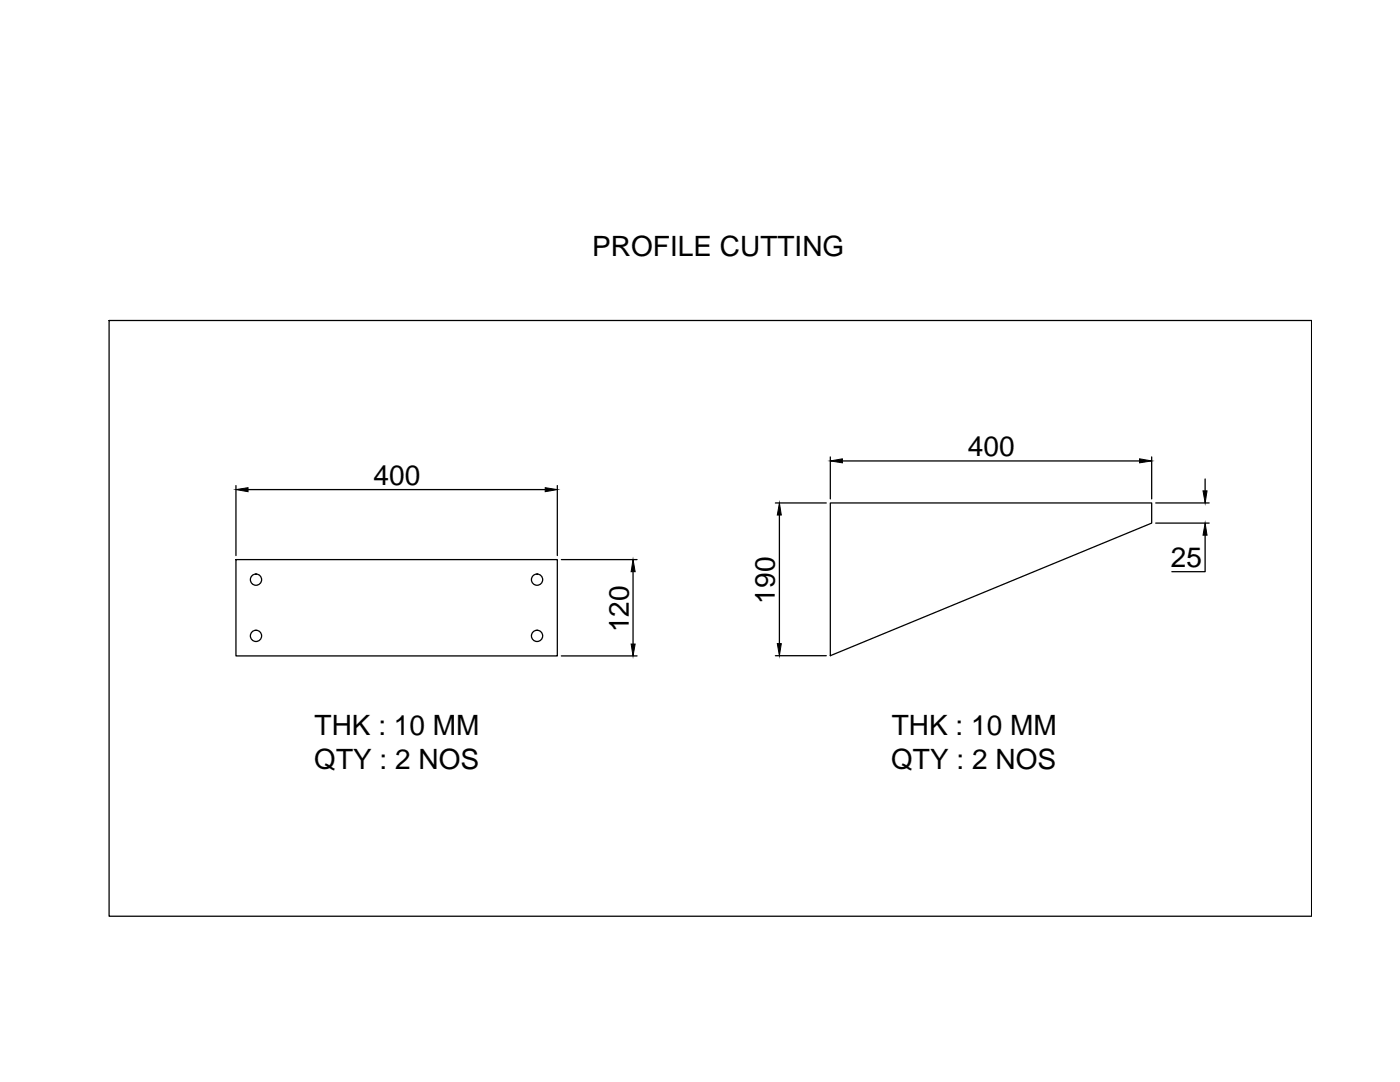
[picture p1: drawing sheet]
<svg xmlns="http://www.w3.org/2000/svg" width="279mm" height="216mm" viewBox="0 0 279 216" stroke-linecap="round" stroke-linejoin="round" font-family="sans-serif">
<!-- layer: 0 -->
<g fill="none" stroke="#000" stroke-width=".25">
<path d="M21.8 64h240v118.8h-240zM47.1 96.9v14M49.5 97.7h59.3M111.2 96.9v14M165.7 91.2v8.4M168.1 92h59.3M229.8 91.2v8.4M240.5 95.6v2.3M47.1 111.7h64.1v19.2h-64.1zM112 111.7h15.1M126.3 114.1v14.4M154.7 100.4h10.2"/>
<path d="M155.5 102.8v25.6M165.7 100.4h64.1v4l-64.1 26.4zM230.6 100.4h10.7M230.6 104.4h10.7M240.5 106.8v7.3h-6.6M112 130.9h15.1M154.7 130.8h10.2"/>
<circle cx="51.1" cy="115.7" r="1.12"/>
<circle cx="107.2" cy="115.7" r="1.12"/>
<circle cx="51.1" cy="126.9" r="1.12"/>
<circle cx="107.2" cy="126.9" r="1.12"/>
</g>
<path d="M47.1 97.7l2.4-.4v.8zM108.8 97.3l2.4 .4-2.4 .4zM165.7 92l2.4-.4v.8zM227.4 91.6l2.4 .4-2.4 .4zM240.1 97.9h.8l-.4 2.5zM126.3 111.7l.5 2.4h-.8zM155.5 100.4l.4 2.4h-.8zM240.5 104.4l.4 2.4h-.8zM126 128.5h.8l-.5 2.4zM155.1 128.4h.8l-.4 2.4z" fill="#000" stroke="#000" stroke-width=".2"/>
<g font-size="5.6">
<text x="118.2" y="51.1">PROFILE CUTTING</text>
<text x="193.2" y="91.1">400</text>
<text x="74.6" y="96.8">400</text>
<text x="233.7" y="113.2">25</text>
<text x="154.7" y="120.4" transform="rotate(-90 154.7 120.4)">190</text>
<text x="125.5" y="126.1" transform="rotate(-90 125.5 126.1)">120</text>
<text x="62.8" y="146.6">THK : 10 MM</text>
<text x="178" y="146.6">THK : 10 MM</text>
<text x="62.7" y="153.4">QTY : 2 NOS</text>
<text x="177.9" y="153.4">QTY : 2 NOS</text>
</g>
</svg>
